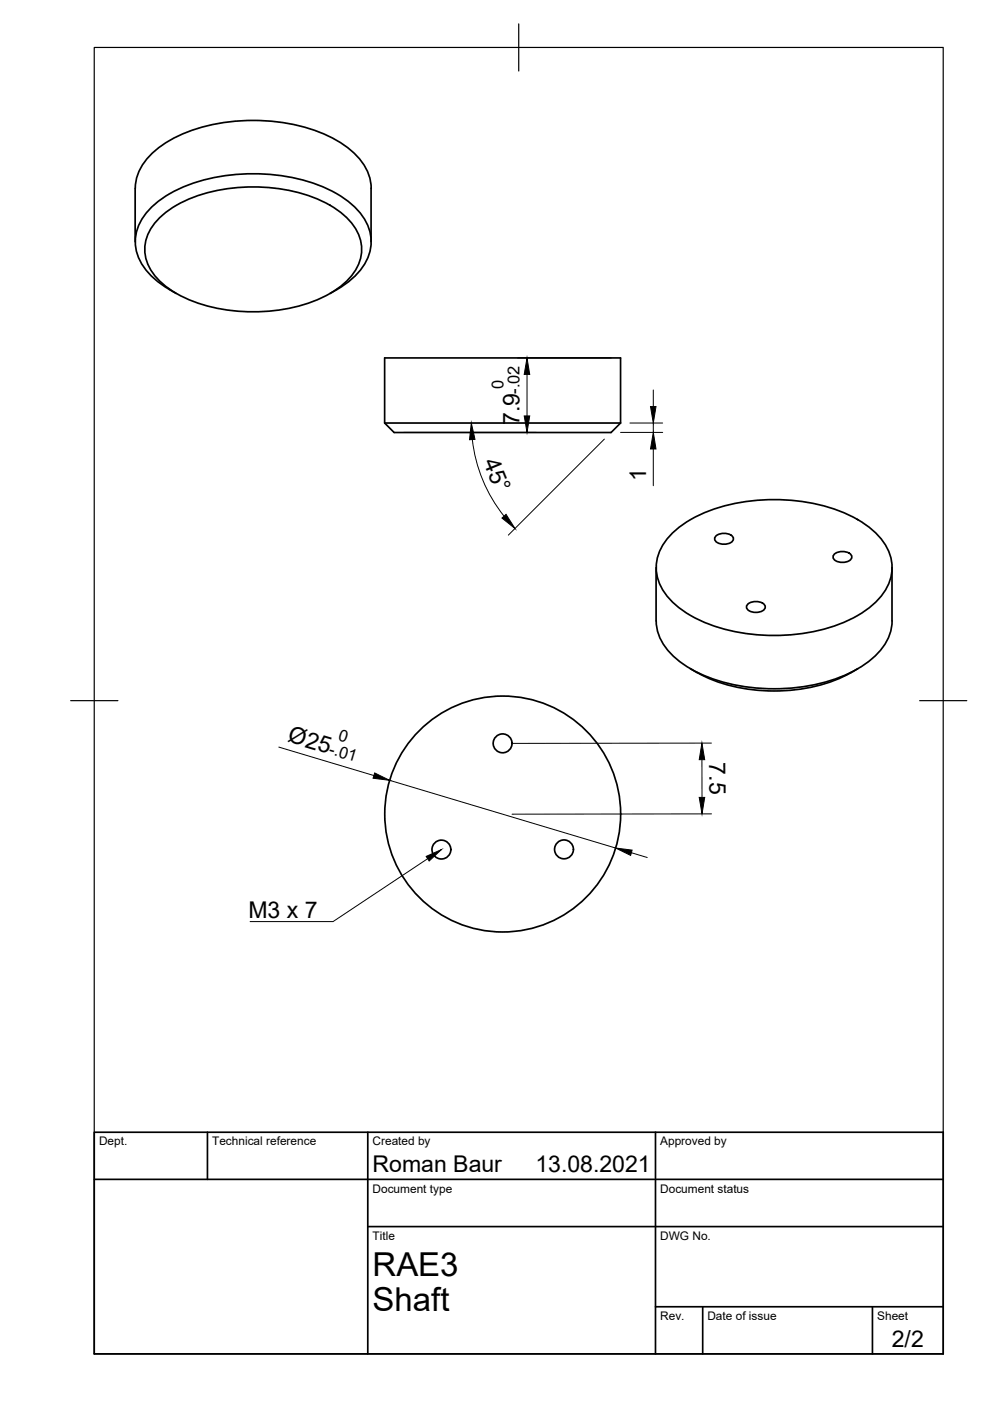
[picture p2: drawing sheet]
<svg xmlns="http://www.w3.org/2000/svg" width="210mm" height="297mm" viewBox="0 0 210 297" stroke-linecap="round" stroke-linejoin="round" font-family="sans-serif">
<!-- layer: Visible -->
<g fill="none" stroke="#000" stroke-width=".36">
<path d="M28.7 39.9v11.4M28.7 39.9a11.7 11.7 0 0 1 5.9-9.2 35.3 35.3 0 0 1 21.4-5.1 32 32 0 0 1 18.1 6 11.1 11.1 0 0 1 4.6 8.3M78.7 39.9v11.4M33.5 46.5a24.9 24.9 0 0 1 14.4-6.4 35.6 35.6 0 0 1 22.1 3.4 12.9 12.9 0 0 1 6.5 7.6 9.2 9.2 0 0 1-3.8 9.2 29.3 29.3 0 0 1-17.1 5.8 33.2 33.2 0 0 1-19.7-4.8 11.1 11.1 0 0 1-5.2-7.8 9 9 0 0 1 2.8-7zM71.4 61.4l-1.4 .8M71.4 61.4a14 14 0 0 0 7.1-8.3 10.1 10.1 0 0 0-4.1-9.9 32.1 32.1 0 0 0-19.7-6.4 35.6 35.6 0 0 0-20.3 5.3 12.1 12.1 0 0 0-5.7 8.5 10.2 10.2 0 0 0 4.2 8.7l1.4 1.1 3 1.8M81.6 89.7h50M81.6 89.7l2 2h46l2-2M81.6 89.7v-13.8h50v13.8M142.2 113.4a26.7 26.7 0 0 1 14.9-6.9 39.2 39.2 0 0 1 24.7 3.6 14 14 0 0 1 7.1 8.3 10 10 0 0 1-4 10 32.1 32.1 0 0 1-19.8 6.3 35.6 35.6 0 0 1-20.3-5.2 12.1 12.1 0 0 1-5.6-8.5 9.8 9.8 0 0 1 3-7.6zM151.7 113.7a2.63 2.63 0 0 1 3.8 .4 1.63 1.63 0 0 1-2 1.3 1.63 1.63 0 0 1-2-1.3zM176.8 117.6a2.63 2.63 0 0 1 3.8 .3 1.63 1.63 0 0 1-2 1.3 1.63 1.63 0 0 1-2-1.3z"/>
<path d="M139.1 120.3v11.3M139.1 131.6a11.7 11.7 0 0 0 5.9 9.3 35.3 35.3 0 0 0 21.4 5.1 32 32 0 0 0 18.2-6.1 11.1 11.1 0 0 0 4.5-8.3M158.5 128.2a2.63 2.63 0 0 1 3.7 .3 1.63 1.63 0 0 1-1.9 1.3 1.63 1.63 0 0 1-2-1.3zM189.1 120.3v11.3M146.4 141.8l1.4 .8M147.8 142.6a36.4 36.4 0 0 0 27.1 2.4l3.5-1.3 2.1-1.1M181.9 141.8l-1.5 .8"/>
<circle cx="106.6" cy="157.6" r="2"/>
<circle cx="106.6" cy="172.6" r="25"/>
<circle cx="93.6" cy="180.1" r="2"/>
<circle cx="119.6" cy="180.1" r="2"/>
</g>
<!-- layer: Border -->
<path d="M20 10.1h180v276.9h-180zM110 5.1v10M15 148.6h10M195 148.6h10" fill="none" stroke="#000" stroke-width=".25"/>
<!-- layer: TitleBlock -->
<path d="M20 240.1h180v46.9h-180zM20 250h180M44 240.1v9.9M78 240.1v46.9M139 240.1v46.9M78 260.1h122M139 277.1h61M149 277.1v9.9M185 277.1v9.9" fill="none" stroke="#000" stroke-width=".36"/>
<!-- layer: Dimensions -->
<g fill="none" stroke="#000" stroke-width=".21">
<path d="M109.7 75.9h19.9M111.7 79.4v8.8M85.6 91.7h28.1M100.1 93.2a31.6 31.6 0 0 0 6.8 16.2M128.1 93.1l-20.3 20.4M131.6 91.7h8.9M133.6 89.7h6.9M138.5 82.7v3.5M138.5 89.7v2M138.5 95.2v7.8M59.1 158.4l20.2 6M150.8 157.6h-42.3"/>
<path d="M82.6 165.4l47.9 14.4M148.8 161.1v8M150.9 172.6h-42.3M133.9 180.8l3.3 1"/>
</g>
<path d="M111.7 75.9l.6 3.5h-1.2zM99.9 89.7l.8 3.5h-1.2zM111.1 88.2h1.2l-.6 3.5zM137.9 86.2h1.2l-.6 3.5zM138.5 91.7l.6 3.5h-1.2zM106.4 109.8l.9-.7 1.9 3zM79.4 163.9l3.2 1.5-3.5-.4zM148.3 169.1h1.1l-.6 3.5zM148.8 157.6l.6 3.5h-1.1zM130.5 179.8l3.5 .4-.3 1.2z" fill="#000" stroke="#000" stroke-width=".21"/>
<!-- layer: Annotations -->
<path d="M90.4 181.6l3.2-1.5-2.6 2.4z" fill="#000" stroke="#000" stroke-width=".21"/>
<path d="M90.7 182.1l-20.1 13.3h-17.6" fill="none" stroke="#000" stroke-width=".21"/>
<g font-size="7">
<text x="79" y="270.6">RAE3</text>
<text x="79" y="278.1">Shaft</text>
</g>
<g font-size="4.9">
<text x="110.2" y="90.2" transform="rotate(-90 110.2 90.2)">7.9</text>
<text x="102.4" y="97.9" transform="rotate(68 102.4 97.9)">45°</text>
<text x="137" y="102" transform="rotate(-90 137 102)">1</text>
<text x="60.8" y="157.2" transform="rotate(17 60.8 157.2)">Ø25</text>
<text x="150.4" y="161.7" transform="rotate(90 150.4 161.7)">7.5</text>
<text x="52.7" y="194.7">M3 x 7</text>
<text x="79" y="248.5">Roman Baur</text>
<text x="113.5" y="248.5">13.08.2021</text>
<text x="189.1" y="285.7">2/2</text>
</g>
<g font-size="3.5">
<text x="106.8" y="82.4" transform="rotate(-90 106.8 82.4)">0</text>
<text x="110.2" y="83.5" transform="rotate(-90 110.2 83.5)">-.02</text>
<text x="69.6" y="159.8" transform="rotate(17 69.6 159.8)">-.01</text>
<text x="71.6" y="156.9" transform="rotate(17 71.6 156.9)">0</text>
</g>
<g font-size="2.5">
<text x="21" y="242.9">Dept.</text>
<text x="45" y="242.9">Technical reference</text>
<text x="79" y="242.9">Created by</text>
<text x="140" y="242.9">Approved by</text>
<text x="79" y="252.8">Document type</text>
<text x="140" y="252.8">Document status</text>
<text x="79" y="262.9">Title</text>
<text x="140" y="262.9">DWG No.</text>
<text x="140" y="279.9">Rev.</text>
<text x="150" y="279.9">Date of issue</text>
<text x="186" y="279.9">Sheet</text>
</g>
</svg>
